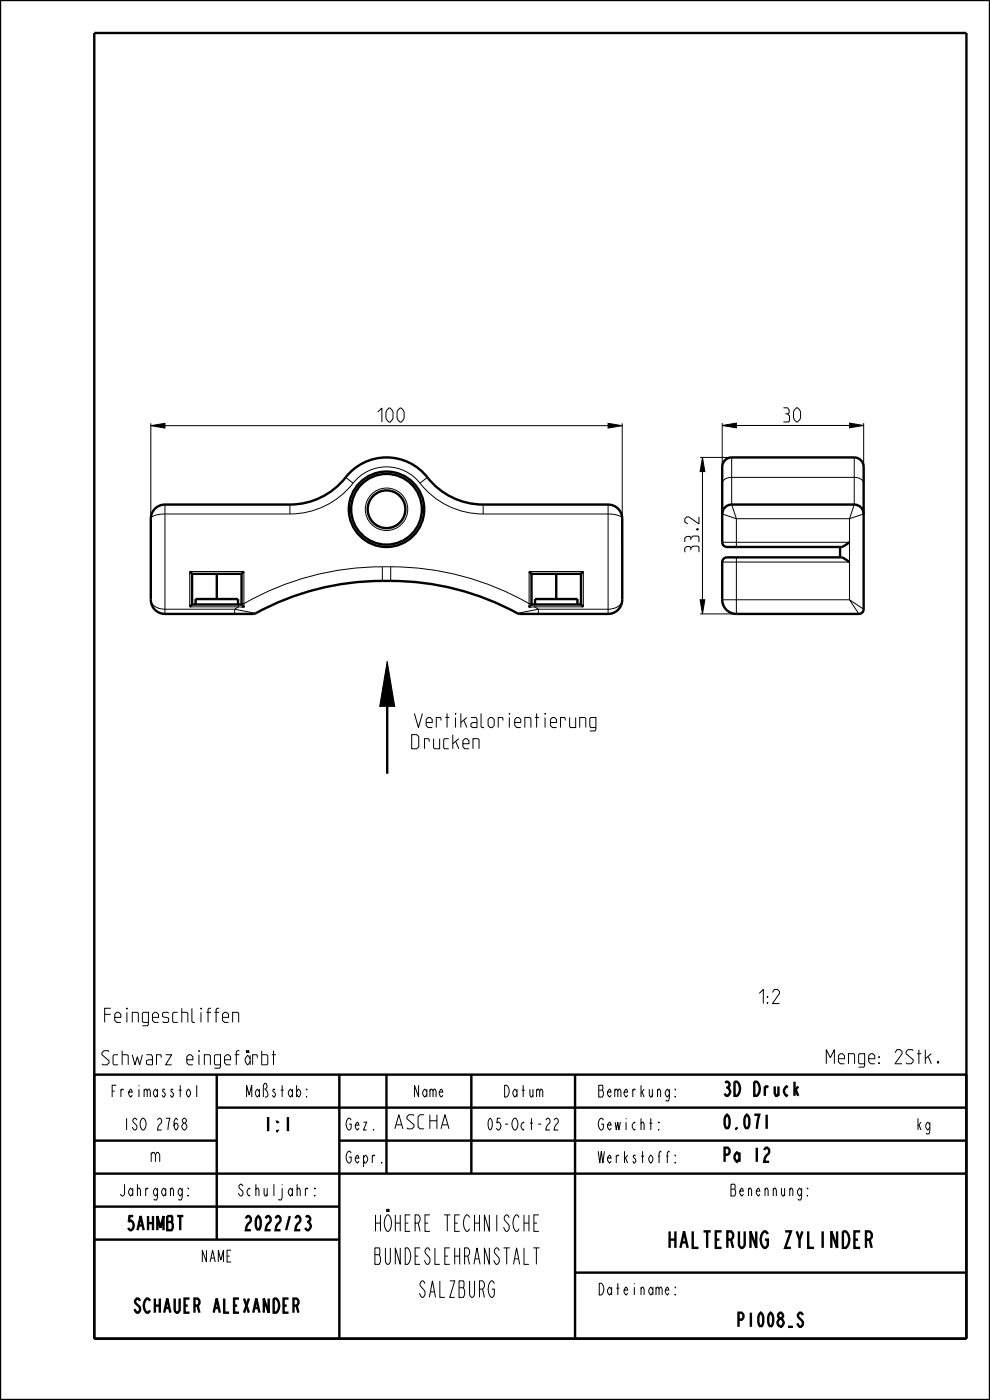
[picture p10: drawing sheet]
<svg xmlns="http://www.w3.org/2000/svg" width="210mm" height="297mm" viewBox="0 0 210 297" stroke-linecap="round" stroke-linejoin="round" font-family="sans-serif">
<path d="M32 90.3l3-.5v1zM129 89.8l3 .5-3 .5zM149 97l.5 3h-1zM153.2 90.3l3-.5v1zM180.2 89.8l3 .5-3 .5zM148.5 127.2h1l-.5 3zM82.1 140.3l1.6 9.6h-3.2z" fill="#000"/>
<g fill="none" stroke="#000" stroke-width=".21">
<path d="M32 90.3l3-.5v1zM32 89.8v25.2M35 90.3h94M129 89.8l3 .5-3 .5zM132 89.8v25.2M148.5 97h6.7M149 97l.5 3h-1zM153.2 90.3l3-.5v1zM153.2 89.8v12.7M156.2 90.3h24M180.2 89.8l3 .5-3 .5zM183.2 89.8v12.7"/>
<path d="M149 100v27.2M148.5 127.2h1l-.5 3zM148.5 130.2h7.7M82.1 140.3l1.6 9.6h-3.2z"/>
</g>
<g fill="none" stroke="#000" stroke-width=".51">
<path d="M0 0h210v297h-210zM20 7h185v277h-185zM155.2 97h26M46 121.7v5.4M118 121.7v5.4M82.1 149.9v14.2M20 228h185v56M46 235h159M46 228v35M72 228v56M82 228v21M100 228v21"/>
<path d="M122 228v56M20 242h26M20 249h185M20 256h52M72 242h133M20 263h52M122 270h83"/>
<circle cx="82" cy="108" r="7.5"/>
<circle cx="82" cy="108" r="8"/>
</g>
<!-- layer: A_RUNDUNGEN -->
<g fill="none" stroke="#000" stroke-width=".51">
<path d="M155.2 97a2 2 0 0 0-2 2v16a1 1 0 0 0 1 1h24.3l1.7-1M181.2 97a2 2 0 0 1 2 2v30.2a1 1 0 0 1-1 1h-26a3 3 0 0 1-3-3v-8a1 1 0 0 1 1-1h24.3l1.7 1M32.6 108.2a2.99 2.99 0 0 1 2.4-1.2h26.5a15.3 15.3 0 0 0 12.5-6.5 11.1 11.1 0 0 1 17.4 1.6 15 15 0 0 0 11.1 4.9h26.5a3 3 0 0 1 3 3v17.2a3 3 0 0 1-3 3h-18.9a59.9 59.9 0 0 0-56.2 0h-18.9a3 3 0 0 1-3-3v-17.2l.1-.6zM153.2 109a2 2 0 0 1 2-2h26a2 2 0 0 1 2 2M178.2 116v2.2M40.2 121.2l.5 .5M40.7 121.7v6.5M40.7 128.2l-.5 .5M40.7 128.2h10.5M40.7 121.7h10.5M41.5 128.2v-1.1h9v1.1M51.2 128.2l.6 .6"/>
<path d="M51.2 121.7v6.5M51.7 121.2l-.5 .5M112.2 121.2l.5 .5M112.7 128.2l-.5 .6M112.7 128.2h10.5M112.7 121.7h10.5M112.7 121.7v6.5M113.5 128.2v-1.1h9v1.1M123.2 128.2l.5 .5M123.2 121.7v6.5M123.7 121.2l-.5 .5"/>
<circle cx="82" cy="108" r="4"/>
</g>
<g fill="none" stroke="#000" stroke-width=".21">
<path d="M155.2 97v10l1 3M181.2 97v10l-1 3M35 107v23.2M61.5 109h-26.5a3.4 3.4 0 0 0-3 .9v.1M61.5 107v2M73.3 101.3l1.6 1.2M74.9 102.5a17 17 0 0 1-13.4 6.5M74.9 102.5a9 9 0 0 1 14.2 0M89.1 102.5a17 17 0 0 0 13.4 6.5M90.7 101.3l-1.6 1.2M102.5 109h26.5a3.4 3.4 0 0 1 3 .9v.1M102.5 107v2"/>
<path d="M129 107v23.2M153.2 102.5l.2-.5 .4-.4 1.4-.3h26.3l1.2 .4 .3 .3 .2 .5M153.2 109l3 1M153.2 119.2h27M153.2 115h27M156.2 110v6M156.2 118.2v12M156.2 110h24M180.2 110v17.2M183.2 109l-3 1M32 127.2a2.62 2.62 0 0 0 3 2h14.8M41.5 127.1h9"/>
<path d="M49.8 129.2v1M49.8 129.2l4.4 .9M50.6 128.7l-.8 .5M50.6 128.2v.5M51.2 128.1h.5M51.7 128.1l.1 .4a.24 .24 0 0 1 0 .3 .24 .24 0 0 1-.4 0l-.8-.1M51.7 128.1v-6.9h-11.5v7.5h10.4M81.1 120.2a59 59 0 0 0-29.4 7.9M81.1 120.2h1.8M81.1 120.2v3M82.9 120.2a59 59 0 0 1 29.3 7.9M82.9 120.2v3"/>
<path d="M112.2 128.1v.5a.34 .34 0 0 0 .2 .3 .34 .34 0 0 0 .4-.1l.6-.1M112.2 128.1v-6.9h11.5v7.5h-10.3M112.2 128.1h.5M113.4 128.7l.8 .5M113.4 128.2v.5M113.5 127.1h9M114.2 129.2l-4.4 .9M114.2 129.2v1M132 127.2a2.62 2.62 0 0 1-3 2h-14.8M153.2 127.2h27M180.2 127.2l2 3M180.2 127.2l3 2"/>
<circle cx="82" cy="108" r="4.5"/>
</g>
<g font-size="4.6">
<text x="77.1" y="261.2">HÖHERE TECHNISCHE</text>
<text x="77.1" y="268.2">BUNDESLEHRANSTALT</text>
<text x="138.9" y="264.7">HALTERUNG ZYLINDER</text>
<text x="87.6" y="275.2">SALZBURG</text>
</g>
<g font-size="3.9">
<text x="80.1" y="89.6">100</text>
<text x="166.2" y="89.5">30</text>
<text x="148.3" y="117.2" transform="rotate(-90 148.3 117.2)">33.2</text>
<text x="87.3" y="154.3">Vertikalorientierung</text>
<text x="87.3" y="158.8">Drucken</text>
<text x="159.2" y="212.9">1:2</text>
<text x="21.6" y="216.9">Feingeschliffen</text>
<text x="21.6" y="225.9">Schwarz eingefärbt</text>
<text x="174.7" y="225.7">Menge: 2Stk.</text>
<text x="153.2" y="232.5">3D Druck</text>
<text x="55.5" y="240">1:1</text>
<text x="83.2" y="239.5">ASCHA</text>
<text x="153.2" y="239.5">0.071</text>
<text x="31.6" y="246.5">m</text>
<text x="153.2" y="246.5">Pa 12</text>
<text x="26" y="261">5AHMBT</text>
<text x="50.8" y="261">2022/23</text>
<text x="26.1" y="278.5">SCHAUER ALEXANDER</text>
<text x="155.3" y="281.5">P1008_S</text>
</g>
<g font-size="3.3">
<text x="22.3" y="232.7">Freimasstol</text>
<text x="51.2" y="232.7">Maßstab:</text>
<text x="87.1" y="232.7">Name</text>
<text x="106.1" y="232.7">Datum</text>
<text x="127.1" y="232.7">Bemerkung:</text>
<text x="25.2" y="239.7">ISO 2768</text>
<text x="73.2" y="239.7">Gez.</text>
<text x="102.2" y="239.7">05-Oct-22</text>
<text x="127.1" y="239.7">Gewicht:</text>
<text x="194.2" y="239.7">kg</text>
<text x="73.2" y="246.7">Gepr.</text>
<text x="127.1" y="246.7">Werkstoff:</text>
<text x="24.2" y="253.7">Jahrgang:</text>
<text x="49.2" y="253.7">Schuljahr:</text>
<text x="153.7" y="253.7">Benennung:</text>
<text x="42.1" y="267.7">NAME</text>
<text x="127.1" y="274.7">Dateiname:</text>
</g>
</svg>
